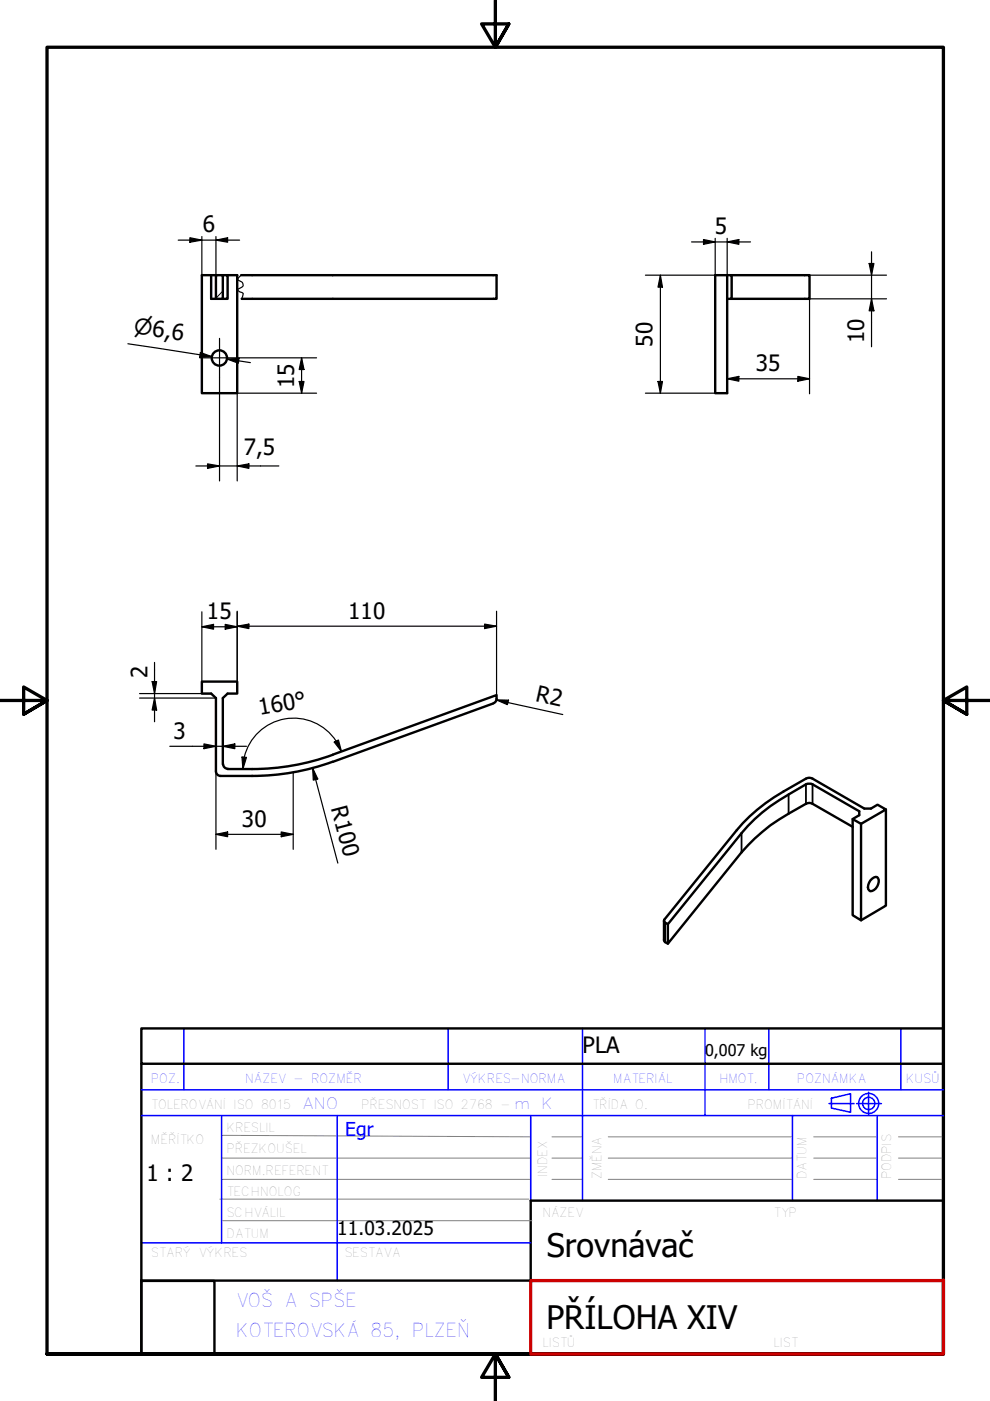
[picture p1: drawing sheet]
<svg xmlns="http://www.w3.org/2000/svg" width="210mm" height="297mm" viewBox="0 0 210 297" stroke-linecap="round" stroke-linejoin="round" font-family="sans-serif">
<path d="M46.1 58.3l-.3 .4M47.2 61.7l-1.4 1.5" fill="none" stroke="#000" stroke-width=".21"/>
<g fill="none" stroke="#000" stroke-width=".51">
<path d="M44.8 58.3v5.1h1M45.8 58.3h1.4v5.1h-1.4zM45.8 58.3h-3v25.1h7.5v-25.1h-2M47.2 58.3h1.1v5.1h-1.1M51.1 58.3h54.2v5.1h-54.1M154.2 58.3v25.1h-2.6v-25.1h3.5v5.1h-.9M155.1 58.3h16.5v5.1h-16.5M104.6 149.1l-34.1 12.4a50 50 0 0 1-17.1 3M105.3 148.2a.98 .98 0 0 1-.7 .9M105.3 148.2v-.8l-34.8 12.6a50 50 0 0 1-17.1 3.1M46.8 164.5h6.7M47.2 162v-14l1.1-.9h2v-2.6h-7.5v2.6h2l1 .9v15.5a.98 .98 0 0 0 1 1"/>
<path d="M47.3 162a.98 .98 0 0 0 1 1M48.3 163.1h5.2M157.5 174.5a37.4 37.4 0 0 1 8.6-6.7l4.8-2.7a1.38 1.38 0 0 1 1.4 0l11 6.3h1.4l1.4-.8 1.7 1-5.2 3.1-1.8-1 1.4-.9v-.8l-9.9-5.7-.3-.1-1.1 .1a55.7 55.7 0 0 0-10.9 7.4l-2.8 2.9-15.6 19.3-.6-.3-.2-.4v-.2zM180.8 175.3l-8.5-4.9a1.38 1.38 0 0 0-1.4 0 49.1 49.1 0 0 0-10.9 7.4l-2.8 2.9-15.6 19.4v-4.2M180.8 173.7v20.3l1.8 1.1v-20.4M187.8 171.6v20.4l-5.2 3.1M140.8 195.2v4.1l.2 .5 .6 .3M184.9 186.3l.8-.4a.98 .98 0 0 1 .5 1.6 1.99 1.99 0 0 1-1.7 1.5 1.48 1.48 0 0 1 0-2.3z"/>
<circle cx="46.5" cy="75.9" r="1.62"/>
</g>
<path d="M157.2 176.6v4.1M167.2 168.5v4M170.9 166.3v4.1M172.3 166.3v4.1M141 195.6v4.2" fill="none" stroke="#000" stroke-width=".38"/>
<path d="M51.1 58.3l-.7 .8v.2l.8 .4a.67 .67 0 0 1 .4 .7 .67 .67 0 0 1-.5 .6l-.7 .5 1.2 .7-.4 1.2" fill="none" stroke="#000" stroke-width=".25"/>
<path d="M105 0v10l-2.9-4.9h5.8l-2.9 4.9 2.9-4.9M0 148.5h10l-5-2.8v5.7l5-2.9-5 2.9M210 148.5h-10l5-2.8v5.7l-5-2.9 5 2.9M10 287.1v-277.1h190v277.1h-190h190M107.9 292l-2.9-4.9 2.9 4.9h-5.8l2.9-4.9v9.9" fill="none" stroke="#000" stroke-width=".7"/>
<!-- layer: 1_SILNA -->
<path d="M30 218h170v7.5h-170zM30 225.5v61.6h82.6M200 225.5v45.9M200 254.6h-87.5v16.9M30 271.6h15.5v15.5h-15.5zM30 271.5h82.6" fill="none" stroke="#000" stroke-width=".51"/>
<!-- layer: 2_SLABA -->
<g fill="none" stroke="#808080" stroke-width=".21">
<path d="M46.6 254.2h65.5M47 245.5h65.5M47 240.7l65.5 .3M47 250h65.5M47.2 258.8h65.6M117 241h6.5M117 245.5h6.5M117 250h6.5M129 241h39M129 245.5h39M129 250h39M172.5 241h13.5"/>
<path d="M172.5 245.5h13.5M172.5 250h13.5M190.5 241h9.5M190.5 245.5h9.5M190.5 250h9.5"/>
</g>
<!-- layer: 8_TEXTY -->
<g fill="none" stroke="#00f" stroke-width=".32">
<path d="M39 218v13.1M95 218v13.1M123.5 218v36.6M149.5 218v18.5M163 218v13.1M191 218v13.1M30 236.5h170M30 231.1h170M47 236.6v27M71.5 236.5v35M112.5 236.5v18.1M168 236.5v18.1"/>
<path d="M175.8 234h5.3M176.3 232.8l4-.9v3.9l-4-.9zM181.6 234h5.3M184.1 231.6v4.7M186 236.5v18.1M30 263.5h82.5"/>
<circle cx="184.2" cy="234" r="2.13"/>
<circle cx="184.2" cy="234" r="1.3"/>
</g>
<!-- layer: 3_TUCNA -->
<path d="M112.6 271.5h87.4M200 271.4v15.7h-87.5v-15.6" fill="none" stroke="#c00" stroke-width=".7"/>
<g fill="none" stroke="#000" stroke-width=".25">
<path d="M37.8 50.9h13M40.3 50.4l2.5 .5-2.5 .5zM42.8 50.2v8.1M45.8 50.9l2.5-.5v1zM45.8 50.2v8.1M140 58.3l.5 2.6h-1zM140 58.3v25.1M146.6 51.3h12.5M149.2 50.8l2.4 .5-2.4 .5zM151.6 50.5v7.8h-14.8M154.2 51.3l2.5-.5v1zM154.2 50.5v7.8"/>
<path d="M170.6 58.3h17.4M184.3 55.9h1l-.5 2.4zM184.8 53.4v20.1M27.1 72.9l17.8 2.7-2.5-.4M42.5 74.7l2.4 .9-2.5 .1zM46.5 80v22M48.1 76.1l2.6-.1-.2 1zM48.1 76.1l5 .8M50.7 75.9h16.4M63.9 75.9l.6 2.4h-1.1zM63.9 75.9v7.5M169.2 79.8l2.4 .5-2.4 .5z"/>
<path d="M170.6 63.4h17.4M171.6 63.4v20.1M184.8 63.4l.5 2.5h-1zM41.5 98.8h17.6M44 98.3l2.5 .5-2.5 .5zM50.3 98.8l2.5-.5v1zM63.4 80.9h1.1l-.6 2.5zM67.1 83.4h-16.8v18.6M136.8 83.4h14.8M139.5 80.9h1l-.5 2.5zM154.2 80.3l2.5-.5v1zM154.2 80.3h17.4"/>
<path d="M42.8 132.9l2.5-.5v1zM42.8 129.7v14.8M42.8 132.9h7.5M47.8 132.4l2.5 .5-2.5 .5zM50.3 132.8l2.5-.5v1zM50.3 129.6v14.9M50.3 132.8h55M102.7 132.3l2.6 .5-2.6 .5zM105.3 129.6v17.8M29.6 147.1h15.2M29.6 148h16.2M32.3 144.5h.9l-.4 2.6z"/>
<path d="M32.8 148l.4 2.5h-.9zM32.8 140.4v12.6M36 158.2h16.3M43.2 157.7l2.6 .5-2.6 .5zM47.2 158.2l2.6-.5v1zM70.9 157.3l.9-.4 .6 2.4zM71.3 157.1a10.8 10.8 0 0 0-10.9-4.7 10.8 10.8 0 0 0-8.6 8.1M71.3 157.1l1.1 2.2M105.2 148.4h2.6l-.2 1zM105.2 148.4l14.1 3.1M45.8 176.9l2.5-.5v1zM45.8 163.5v16.6"/>
<path d="M45.8 176.9h16.4M51.3 160.5l1 .1-.8 2.5zM51.8 160.5l-.3 2.6M59.6 176.4l2.6 .5-2.6 .5zM62.2 163.8v16.3M66.3 162.9l1.1 2.2-1 .3zM66.3 162.9l5.3 20.1"/>
</g>
<g fill="#000">
<path d="M40.3 50.4l2.5 .5-2.5 .5zM45.8 50.9l2.5-.5v1zM149.2 50.8l2.4 .5-2.4 .5zM154.2 51.3l2.5-.5v1zM184.3 55.9h1l-.5 2.4zM42.5 74.7l2.4 .9-2.5 .1zM48.1 76.1l2.6-.1-.2 1zM63.9 75.9l.6 2.4h-1.1zM140 58.3l.5 2.6h-1zM154.2 80.3l2.5-.5v1zM184.8 63.4l.5 2.5h-1zM44 98.3l2.5 .5-2.5 .5z"/>
<path d="M50.3 98.8l2.5-.5v1zM63.4 80.9h1.1l-.6 2.5zM139.5 80.9h1l-.5 2.5zM169.2 79.8l2.4 .5-2.4 .5zM42.8 132.9l2.5-.5v1zM47.8 132.4l2.5 .5-2.5 .5zM50.3 132.8l2.5-.5v1zM102.7 132.3l2.6 .5-2.6 .5zM32.3 144.5h.9l-.4 2.6zM32.8 148l.4 2.5h-.9zM43.2 157.7l2.6 .5-2.6 .5zM47.2 158.2l2.6-.5v1z"/>
<path d="M70.9 157.3l.9-.4 .6 2.4zM105.2 148.4h2.6l-.2 1zM45.8 176.9l2.5-.5v1zM51.3 160.5l1 .1-.8 2.5zM59.6 176.4l2.6 .5-2.6 .5zM66.3 162.9l1.1 2.2-1 .3z"/>
</g>
<path d="M42.4 75.9h8.3M46.5 71.7v8.3" fill="none" stroke="#000" stroke-width=".25"/>
<g font-size="6.9">
<text x="116" y="266.4">Srovnávač</text>
<text x="115.9" y="281.7">PŘÍLOHA XIV</text>
</g>
<g font-size="4.8">
<text x="43" y="49.3">6</text>
<text x="151.6" y="49.7">5</text>
<text x="138.4" y="73.5" transform="rotate(-90 138.4 73.5)">50</text>
<text x="183.2" y="72.8" transform="rotate(-90 183.2 72.8)">10</text>
<text x="62.4" y="82.2" transform="rotate(-90 62.4 82.2)">15</text>
<text x="160.3" y="78.7">35</text>
<text x="51.7" y="96.4">7,5</text>
<text x="43.9" y="131.3">15</text>
<text x="73.9" y="131.2">110</text>
<text x="31.2" y="143.8" transform="rotate(-90 31.2 143.8)">2</text>
<text x="113.4" y="148.6" transform="rotate(13 113.4 148.6)">R2</text>
<text x="55.1" y="151.7" transform="rotate(-10 55.1 151.7)">160°</text>
<text x="36.8" y="156.6">3</text>
<text x="70.2" y="171.4" transform="rotate(75 70.2 171.4)">R100</text>
<text x="51.3" y="175.3">30</text>
<text x="123.5" y="223.3">PLA</text>
<text x="31.1" y="250.4">1 : 2</text>
</g>
<text font-size="4.6" x="28.3" y="70.6" transform="rotate(9 28.3 70.6)">⌀6,6</text>
<text font-size="4.1" fill="#00f" x="73.2" y="240.8">Egr</text>
<text font-size="4.1" x="71.5" y="261.9">11.03.2025</text>
<g font-size="4" fill="#00f">
<text x="50" y="277">VOŠ A SPŠE</text>
<text x="50" y="283.5">KOTEROVSKÁ 85, PLZEŇ</text>
</g>
<text font-size="3.4" x="149.5" y="223.8">0,007 kg</text>
<g font-size="3.3" fill="#00f">
<text x="64" y="235.1">ANO</text>
<text x="109" y="235.1">m K</text>
</g>
<g font-size="2.7" fill="#00f">
<text x="32" y="229.5">POZ.</text>
<text x="52" y="229.5">NÁZEV - ROZMĚR</text>
<text x="98" y="229.5">VÝKRES-NORMA</text>
<text x="130" y="229.5">MATERIÁL</text>
<text x="152.5" y="229.5">HMOT.</text>
<text x="169" y="229.5">POZNÁMKA</text>
<text x="192" y="229.5">KUSŮ</text>
</g>
<g font-size="2.7" fill="#808080">
<text x="32" y="235.1">TOLEROVÁNÍ ISO 8015</text>
<text x="76.6" y="235.1">PŘESNOST ISO 2768 -</text>
<text x="125.5" y="235.1">TŘÍDA O.</text>
<text x="158.5" y="235.1">PROMÍTÁNÍ</text>
<text x="32" y="242.6">MĚŘÍTKO</text>
<text x="48" y="244.5">PŘEZKOUŠEL</text>
<text x="48" y="240">KRESLIL</text>
<text x="48" y="249">NORM.REFERENT</text>
<text x="116" y="249.5" transform="rotate(-90 116 249.5)">INDEX</text>
<text x="127.5" y="250" transform="rotate(-90 127.5 250)">ZMĚNA</text>
<text x="171" y="250" transform="rotate(-90 171 250)">DATUM</text>
<text x="48" y="253.5">TECHNOLOG</text>
<text x="48" y="262.6">DATUM</text>
<text x="48" y="258">SCHVÁLIL</text>
<text x="115" y="258">NÁZEV</text>
<text x="164" y="258">TYP</text>
<text x="32" y="266.6">STARÝ VÝKRES</text>
<text x="73" y="266.6">SESTAVA</text>
</g>
</svg>
